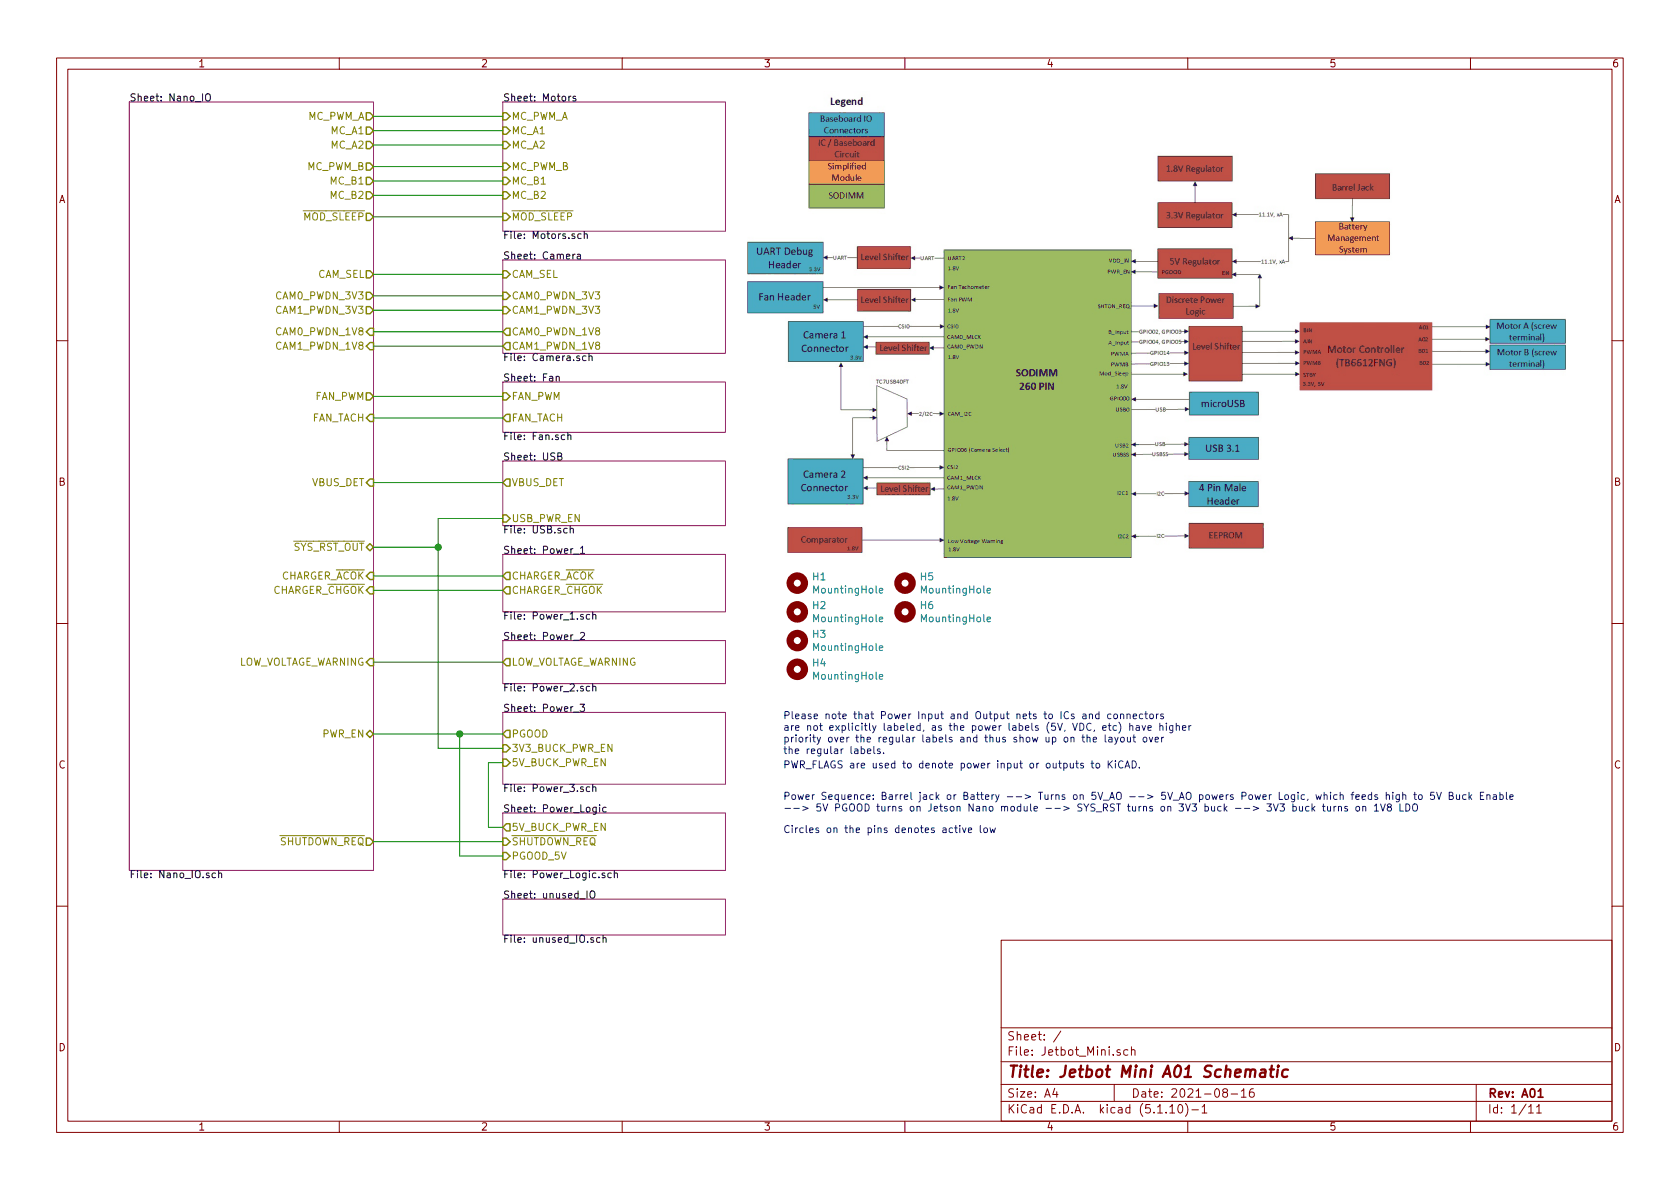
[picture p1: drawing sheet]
EESchema Schematic File Version 4
EELAYER 30 0
EELAYER END
$Descr A4 11693 8268
encoding utf-8
Sheet 1 11
Title "Jetbot Mini A01 Schematic "
Date "2021-08-16"
Rev "A01"
Comp ""
Comment1 ""
Comment2 ""
Comment3 ""
Comment4 ""
$EndDescr
$Sheet
S 3500 1800 1550 650 
U 5F09C7B4
F0 "Camera" 50
F1 "Camera.sch" 50
F2 "CAM_SEL" I L 3500 1900 50 
F3 "CAM0_PWDN_1V8" O L 3500 2300 50 
F4 "CAM1_PWDN_1V8" O L 3500 2400 50 
F5 "CAM0_PWDN_3V3" I L 3500 2050 50 
F6 "CAM1_PWDN_3V3" I L 3500 2150 50 
$EndSheet
$Sheet
S 3500 700  1550 900 
U 5F227AB4
F0 "Motors" 50
F1 "Motors.sch" 50
F2 "MC_PWM_A" I L 3500 800 50 
F3 "MC_PWM_B" I L 3500 1150 50 
F4 "MC_A1" I L 3500 900 50 
F5 "MC_A2" I L 3500 1000 50 
F6 "MC_B1" I L 3500 1250 50 
F7 "MC_B2" I L 3500 1350 50 
F8 "~MOD_SLEEP" I L 3500 1500 50 
$EndSheet
$Sheet
S 3500 3200 1550 450 
U 5F2424D1
F0 "USB" 50
F1 "USB.sch" 50
F2 "VBUS_DET" O L 3500 3350 50 
F3 "USB_PWR_EN" I L 3500 3600 50 
$EndSheet
Wire Wire Line
	2600 3350 3500 3350
$Sheet
S 3500 2650 1550 350 
U 5F38CF22
F0 "Fan" 50
F1 "Fan.sch" 50
F2 "FAN_PWM" I L 3500 2750 50 
F3 "FAN_TACH" O L 3500 2900 50 
$EndSheet
Wire Wire Line
	3500 2900 2600 2900
Wire Wire Line
	2600 2750 3500 2750
Wire Wire Line
	3500 1900 2600 1900
Wire Wire Line
	2600 3800 3050 3800
$Sheet
S 3500 3850 1550 400 
U 5F01C99B
F0 "Power_1" 50
F1 "Power_1.sch" 50
F2 "CHARGER_~ACOK" O L 3500 4000 50 
F3 "CHARGER_~CHGOK" O L 3500 4100 50 
$EndSheet
$Sheet
S 900  700  1700 5350
U 5F07E815
F0 "Nano_IO" 50
F1 "Nano_IO.sch" 50
F2 "MC_PWM_A" O R 2600 800 50 
F3 "MC_B2" O R 2600 1350 50 
F4 "MC_B1" O R 2600 1250 50 
F5 "MC_A2" O R 2600 1000 50 
F6 "MC_A1" O R 2600 900 50 
F7 "MC_PWM_B" O R 2600 1150 50 
F8 "~SYS_RST_OUT" B R 2600 3800 50 
F9 "FAN_PWM" O R 2600 2750 50 
F10 "CAM_SEL" O R 2600 1900 50 
F11 "~SHUTDOWN_REQ" O R 2600 5850 50 
F12 "PWR_EN" B R 2600 5100 50 
F13 "VBUS_DET" I R 2600 3350 50 
F14 "FAN_TACH" I R 2600 2900 50 
F15 "CHARGER_~ACOK" I R 2600 4000 50 
F16 "CHARGER_~CHGOK" I R 2600 4100 50 
F17 "~MOD_SLEEP" O R 2600 1500 50 
F18 "LOW_VOLTAGE_WARNING" I R 2600 4600 50 
F19 "CAM0_PWDN_1V8" I R 2600 2300 50 
F20 "CAM1_PWDN_1V8" I R 2600 2400 50 
F21 "CAM0_PWDN_3V3" O R 2600 2050 50 
F22 "CAM1_PWDN_3V3" O R 2600 2150 50 
$EndSheet
Wire Wire Line
	2600 800  3500 800 
Wire Wire Line
	3500 900  2600 900 
Wire Wire Line
	2600 1000 3500 1000
Wire Wire Line
	2600 1150 3500 1150
Wire Wire Line
	2600 1250 3500 1250
Wire Wire Line
	2600 1350 3500 1350
Wire Wire Line
	2600 5850 3500 5850
Wire Wire Line
	2600 4000 3500 4000
Wire Wire Line
	2600 4100 3500 4100
Wire Wire Line
	2600 1500 3500 1500
Wire Wire Line
	3050 3800 3050 3600
Wire Wire Line
	3050 3600 3500 3600
Connection ~ 3050 3800
Wire Wire Line
	2600 2300 3500 2300
Wire Wire Line
	2600 2400 3500 2400
Wire Wire Line
	2600 2050 3500 2050
Wire Wire Line
	3500 2150 2600 2150
Wire Wire Line
	3500 5750 3400 5750
Wire Wire Line
	3400 5750 3400 5300
Wire Wire Line
	3400 5300 3500 5300
Wire Wire Line
	3050 5200 3500 5200
Wire Wire Line
	3050 3800 3050 5200
Wire Wire Line
	3500 5100 3200 5100
$Sheet
S 3500 4950 1550 500 
U 6706F27E
F0 "Power_3" 50
F1 "Power_3.sch" 50
F2 "3V3_BUCK_PWR_EN" I L 3500 5200 50 
F3 "PGOOD" O L 3500 5100 50 
F4 "5V_BUCK_PWR_EN" I L 3500 5300 50 
$EndSheet
$Sheet
S 3500 4450 1550 300 
U 671516AA
F0 "Power_2" 50
F1 "Power_2.sch" 50
F2 "LOW_VOLTAGE_WARNING" O L 3500 4600 50 
$EndSheet
Wire Wire Line
	3500 4600 2600 4600
$Sheet
S 3500 5650 1550 400 
U 5F914124
F0 "Power_Logic" 50
F1 "Power_Logic.sch" 50
F2 "~SHUTDOWN_REQ" I L 3500 5850 50 
F3 "PGOOD_5V" I L 3500 5950 50 
F4 "5V_BUCK_PWR_EN" O L 3500 5750 50 
$EndSheet
$Comp
L Jetbot-Mini-rescue:MountingHole-Mechanical H1
U 1 1
P 5550 4050
F 0 "H1" H 5650 4096 50  0000 L CNN
F 1 "MountingHole" H 5650 4005 50  0000 L CNN
F 2 "MountingHole:MountingHole_2.7mm_M2.5_ISO7380" H 5550 4050 50  0001 C CNN
F 3 "~" H 5550 4050 50  0001 C CNN
	1    5550 4050
	1    0    0    -1  
$EndComp
$Comp
L Jetbot-Mini-rescue:MountingHole-Mechanical H2
U 1 1
P 5550 4250
F 0 "H2" H 5650 4296 50  0000 L CNN
F 1 "MountingHole" H 5650 4205 50  0000 L CNN
F 2 "MountingHole:MountingHole_2.7mm_M2.5_ISO7380" H 5550 4250 50  0001 C CNN
F 3 "~" H 5550 4250 50  0001 C CNN
	1    5550 4250
	1    0    0    -1  
$EndComp
$Comp
L Jetbot-Mini-rescue:MountingHole-Mechanical H3
U 1 1
P 5550 4450
F 0 "H3" H 5650 4496 50  0000 L CNN
F 1 "MountingHole" H 5650 4405 50  0000 L CNN
F 2 "MountingHole:MountingHole_2.7mm_M2.5_ISO7380" H 5550 4450 50  0001 C CNN
F 3 "~" H 5550 4450 50  0001 C CNN
	1    5550 4450
	1    0    0    -1  
$EndComp
$Comp
L Jetbot-Mini-rescue:MountingHole-Mechanical H4
U 1 1
P 5550 4650
F 0 "H4" H 5650 4696 50  0000 L CNN
F 1 "MountingHole" H 5650 4605 50  0000 L CNN
F 2 "MountingHole:MountingHole_2.7mm_M2.5_ISO7380" H 5550 4650 50  0001 C CNN
F 3 "~" H 5550 4650 50  0001 C CNN
	1    5550 4650
	1    0    0    -1  
$EndComp
Wire Wire Line
	3200 5100 3200 5950
Wire Wire Line
	3200 5950 3500 5950
Connection ~ 3200 5100
Wire Wire Line
	3200 5100 2600 5100
Text Notes 5450 5250 0    50   ~ 0
Please note that Power Input and Output nets to ICs and connectors\nare not explicitly labeled, as the power labels (5V, VDC, etc) have higher\npriority over the regular labels and thus show up on the layout over \nthe regular labels. 
Text Notes 5450 5350 0    50   ~ 0
PWR_FLAGS are used to denote power input or outputs to KiCAD. 
Text Notes 5450 5650 0    50   ~ 0
Power Sequence: Barrel jack or Battery --> Turns on 5V_AO --> 5V_AO powers Power Logic, which feeds high to 5V Buck Enable\n--> 5V PGOOD turns on Jetson Nano module --> SYS_RST turns on 3V3 buck --> 3V3 buck turns on 1V8 LDO
Text Notes 5450 5800 0    50   ~ 0
Circles on the pins denotes active low
$Sheet
S 3500 6250 1550 250 
U 618E5733
F0 "unused_IO" 50
F1 "unused_IO.sch" 50
$EndSheet
$Comp
L Jetbot-Mini-rescue:MountingHole-Mechanical H5
U 1 1
P 6300 4050
F 0 "H5" H 6400 4096 50  0000 L CNN
F 1 "MountingHole" H 6400 4005 50  0000 L CNN
F 2 "MountingHole:MountingHole_2.7mm_M2.5_ISO7380" H 6300 4050 50  0001 C CNN
F 3 "~" H 6300 4050 50  0001 C CNN
	1    6300 4050
	1    0    0    -1  
$EndComp
$Comp
L Jetbot-Mini-rescue:MountingHole-Mechanical H6
U 1 1
P 6300 4250
F 0 "H6" H 6400 4296 50  0000 L CNN
F 1 "MountingHole" H 6400 4205 50  0000 L CNN
F 2 "MountingHole:MountingHole_2.7mm_M2.5_ISO7380" H 6300 4250 50  0001 C CNN
F 3 "~" H 6300 4250 50  0001 C CNN
	1    6300 4250
	1    0    0    -1  
$EndComp
$EndSCHEMATC
